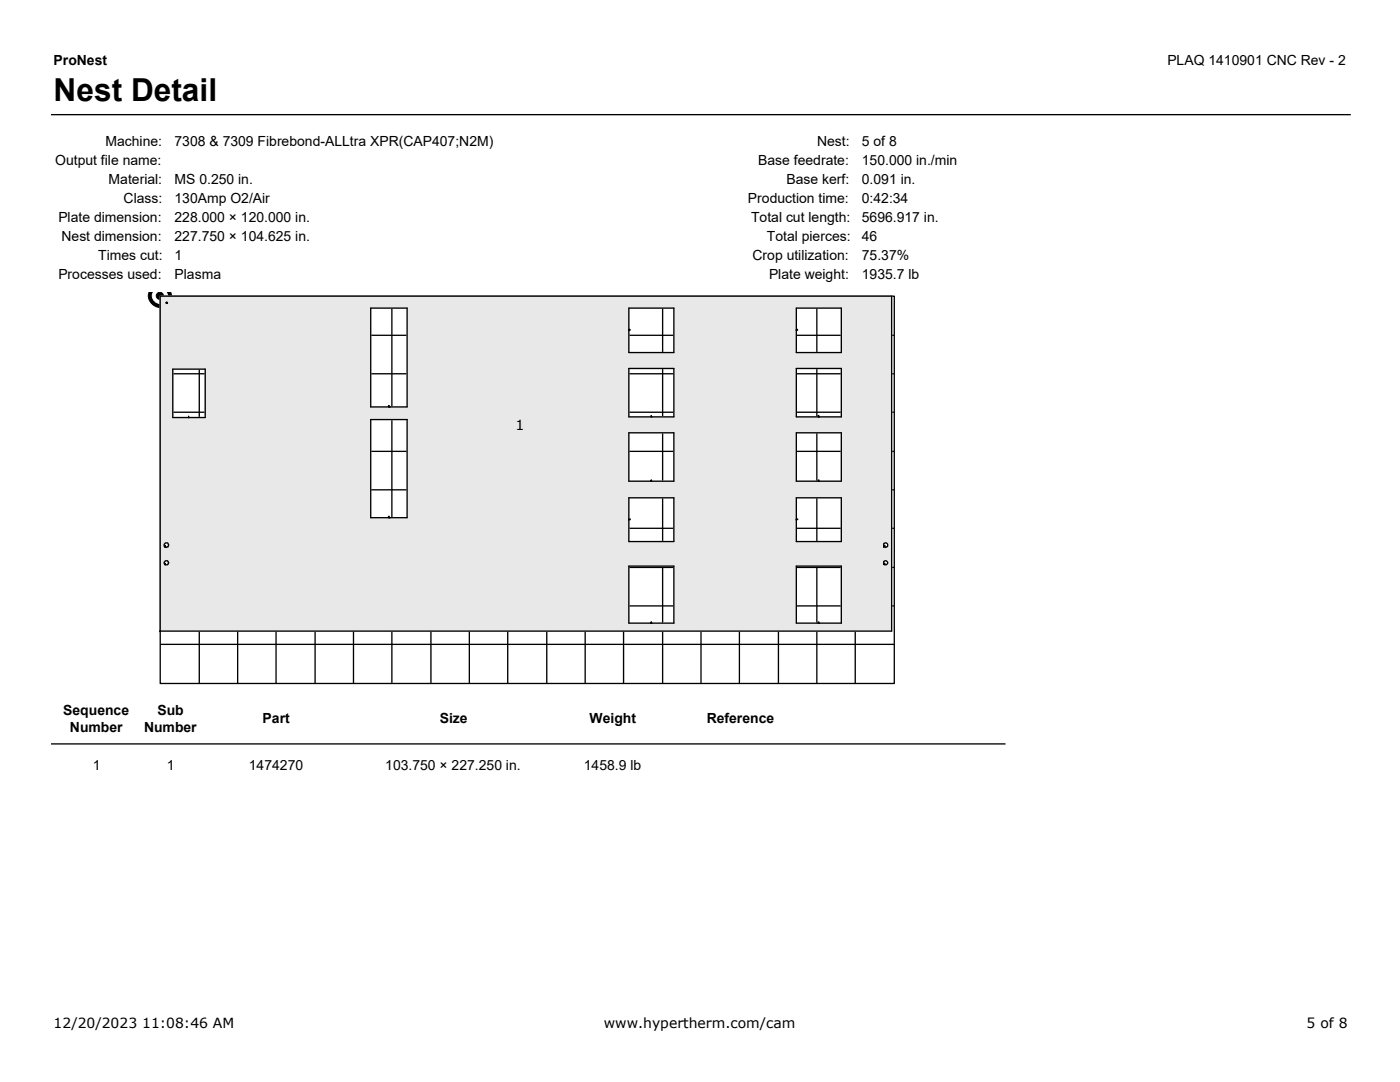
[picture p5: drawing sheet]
<svg xmlns="http://www.w3.org/2000/svg" width="279mm" height="216mm" viewBox="0 0 279 216" stroke-linecap="round" stroke-linejoin="round" font-family="sans-serif">
<path d="M10.2 22.9h259.4" fill="none" stroke="#000" stroke-width=".26"/>
<g fill="#000" stroke="#000" stroke-width=".2">
<path d="M29.7 58.5h4.4a2.3 2.3 0 0 1-2.2 2.8 2.3 2.3 0 0 1-2.2-2.8z" fill-rule="evenodd"/>
<circle cx="31.9" cy="59" r=".72"/>
</g>
<path d="M30.5 58.6l.2-.2h2.4a1.32 1.32 0 0 1-.7 2.1 1.52 1.52 0 0 1-1.9-1.9z" fill-rule="evenodd" fill="#fff" stroke="#fff" stroke-width=".2"/>
<path d="M32 59.1h146.5v77.3h-146.5z" fill-rule="evenodd" fill="#fff" stroke="#000" stroke-width=".26"/>
<g fill="none" stroke="#000" stroke-width=".26">
<path d="M39.8 59.2v77.1M47.4 59.2v77.1M55.1 59.2v77.1M62.9 59.2v77.1M70.5 59.2v77.1M78.2 59.2v77.1M86 59.2v77.1M93.7 59.2v77.1M101.3 59.2v77.1M109.1 59.2v77.1M116.8 59.2v77.1M124.4 59.2v77.1"/>
<path d="M132.2 59.2v77.1M139.9 59.2v77.1M147.6 59.2v77.1M155.4 59.2v77.1M163 59.2v77.1M170.7 59.2v77.1M32.1 66.9h146.2M32.1 74.6h146.2M33.2 60.4h.1zM33.3 60.3l-.1 .1 .1 .2 .1-.2zM33.3 60.4v.2M34.5 73.7h6.5v9.6h-6.5z"/>
<path d="M74 61.5h7.2v19.7h-7.2zM125.5 65.8l.1-.1 .2 .1M125.5 61.5h9v8.8h-9zM125.5 73.5h9v9.7h-9zM158.9 65.8l.2-.1 .1 .1M158.9 61.5h9v8.8h-9zM158.9 73.5h9v9.7h-9zM32.1 82.3h146.2M32.1 90.1h146.2M32.1 97.7h146.2M37.7 83.1v.2M74 83.7h7.2v19.6h-7.2z"/>
<path d="M77.7 80.9h-.2v.3h.2M77.7 81.2h.1M125.5 86.4h9v9.6h-9zM125.5 99.3h9v8.8h-9zM130 95.8l-.1 .1 .1 .1M130 82.9l-.1 .2 .1 .1M158.9 86.4h9v9.6h-9zM158.9 99.3h9v8.8h-9zM163.4 82.9h-.1v.3h.1M163.4 95.8l-.1 .1 .1 .1M32.1 105.4h146.2M32.1 113.2h146.2"/>
<path d="M32.9 109.1h.1M32.9 112l.1-.1a.45 .45 0 0 1 .5 .2 .45 .45 0 0 1-.1 .6h-.4l-.2-.3zM32.9 112.6l.1 .1M33 108.9h-.1v.2M33 112.4l-.1 .2M77.7 103h-.2v.3h.2M77.7 103.3h.1M125.5 103.7v-.1h.3v.1M125.5 113h9v11.3h-9zM158.9 103.7v-.1h.3v.1M158.9 113h9v11.3h-9zM176.4 108.5l.2-.2a.47 .47 0 0 1 .6 .4 .47 .47 0 0 1-.4 .6l-.4-.2z"/>
<path d="M176.4 109.1h.1M176.4 112.6l.1 .1M176.6 108.9h-.2v.2M176.6 112.4h-.2v.2M31.8 125.9h146.1v-66.8h-145.9v67M32.1 120.9h146.2M32.1 128.6h146.2M130 124.1l-.1 .1 .1 .1M163.4 124.1l-.1 .1 .1 .1M10.2 148.4h190.5"/>
<circle cx="33.2" cy="108.8" r=".44"/>
<circle cx="176.7" cy="112.3" r=".43"/>
</g>
<path d="M158.9 61.5v8.8h9v-8.8zM158.9 73.5v9.7h9v-9.7zM158.9 86.4v9.6h9v-9.6zM158.9 99.3v8.8h9v-8.8zM176.4 108.5v.5a.42 .42 0 0 0 .6 .1 .42 .42 0 0 0 0-.6l-.1-.2zM176.3 112.3a.45 .45 0 0 0 .9 0 .45 .45 0 0 0-.9 0zM158.9 113v11.3h9v-11.3zM125.5 113v11.3h9v-11.3zM125.5 99.3v8.8h9v-8.8zM125.5 86.4v9.6h9v-9.6zM125.5 73.5v9.7h9v-9.7zM125.5 61.5v8.8h9v-8.8zM74 83.7v19.6h7.2v-19.6zM74 61.5v19.7h7.2v-19.7zM33.3 60.3l-.1 .1 .1 .2 .1-.2zM34.5 73.7v9.6h6.5v-9.6zM32.7 108.8a.45 .45 0 0 0 .9 0 .45 .45 0 0 0-.9 0zM32.9 112l-.1 .2a.47 .47 0 0 0 .4 .5 .47 .47 0 0 0 .5-.4l-.3-.4zM32 59.1h145.9v66.8h-145.9z" fill-rule="evenodd" fill="#e8e8e8" stroke="#e8e8e8" stroke-width=".26"/>
<text font-size="6.3" x="10.7" y="20.1">Nest Detail</text>
<g font-size="2.8">
<text x="10.7" y="13.1">ProNest</text>
<text x="233" y="13.1">PLAQ 1410901 CNC Rev - 2</text>
<text x="21.1" y="29">Machine:</text>
<text x="34.8" y="29">7308 &amp; 7309 Fibrebond-ALLtra XPR(CAP407;N2M)</text>
<text x="163.1" y="29">Nest:</text>
<text x="172" y="29">5 of 8</text>
<text x="11" y="32.8">Output file name:</text>
<text x="151.3" y="32.9">Base feedrate:</text>
<text x="172" y="32.9">150.000 in./min</text>
<text x="21.7" y="36.7">Material:</text>
<text x="24.7" y="40.5">Class:</text>
<text x="34.8" y="36.7">MS 0.250 in.</text>
<text x="34.8" y="40.5">130Amp O2/Air</text>
<text x="149.3" y="40.5">Production time:</text>
<text x="157" y="36.7">Base kerf:</text>
<text x="172" y="36.7">0.091 in.</text>
<text x="172" y="40.5">0:42:34</text>
<text x="11.6" y="44.3">Plate dimension:</text>
<text x="34.8" y="44.3">228.000 × 120.000 in.</text>
<text x="149.9" y="44.3">Total cut length:</text>
<text x="172" y="44.3">5696.917 in.</text>
<text x="12.3" y="48.1">Nest dimension:</text>
<text x="19.6" y="51.8">Times cut:</text>
<text x="34.8" y="48.1">227.750 × 104.625 in.</text>
<text x="34.8" y="51.9">1</text>
<text x="150.2" y="51.9">Crop utilization:</text>
<text x="153" y="48.1">Total pierces:</text>
<text x="172" y="48.1">46</text>
<text x="172" y="51.9">75.37%</text>
<text x="11.6" y="55.7">Processes used:</text>
<text x="34.8" y="55.7">Plasma</text>
<text x="153.5" y="55.7">Plate weight:</text>
<text x="172" y="55.7">1935.7 lb</text>
<text x="102.9" y="85.7">1</text>
<text x="12.6" y="142.6">Sequence</text>
<text x="31.4" y="142.6">Sub</text>
<text x="14" y="146">Number</text>
<text x="28.7" y="146">Number</text>
<text x="52.4" y="144.3">Part</text>
<text x="87.8" y="144.3">Size</text>
<text x="117.7" y="144.3">Weight</text>
<text x="141" y="144.3">Reference</text>
<text x="18.5" y="153.6">1</text>
<text x="33.3" y="153.6">1</text>
<text x="49.7" y="153.6">1474270</text>
<text x="76.9" y="153.6">103.750 × 227.250 in.</text>
<text x="116.5" y="153.6">1458.9 lb</text>
<text x="10.7" y="205.2">12/20/2023 11:08:46 AM</text>
<text x="120.5" y="205.2">www.hypertherm.com/cam</text>
<text x="260.8" y="205.2">5 of 8</text>
</g>
</svg>
